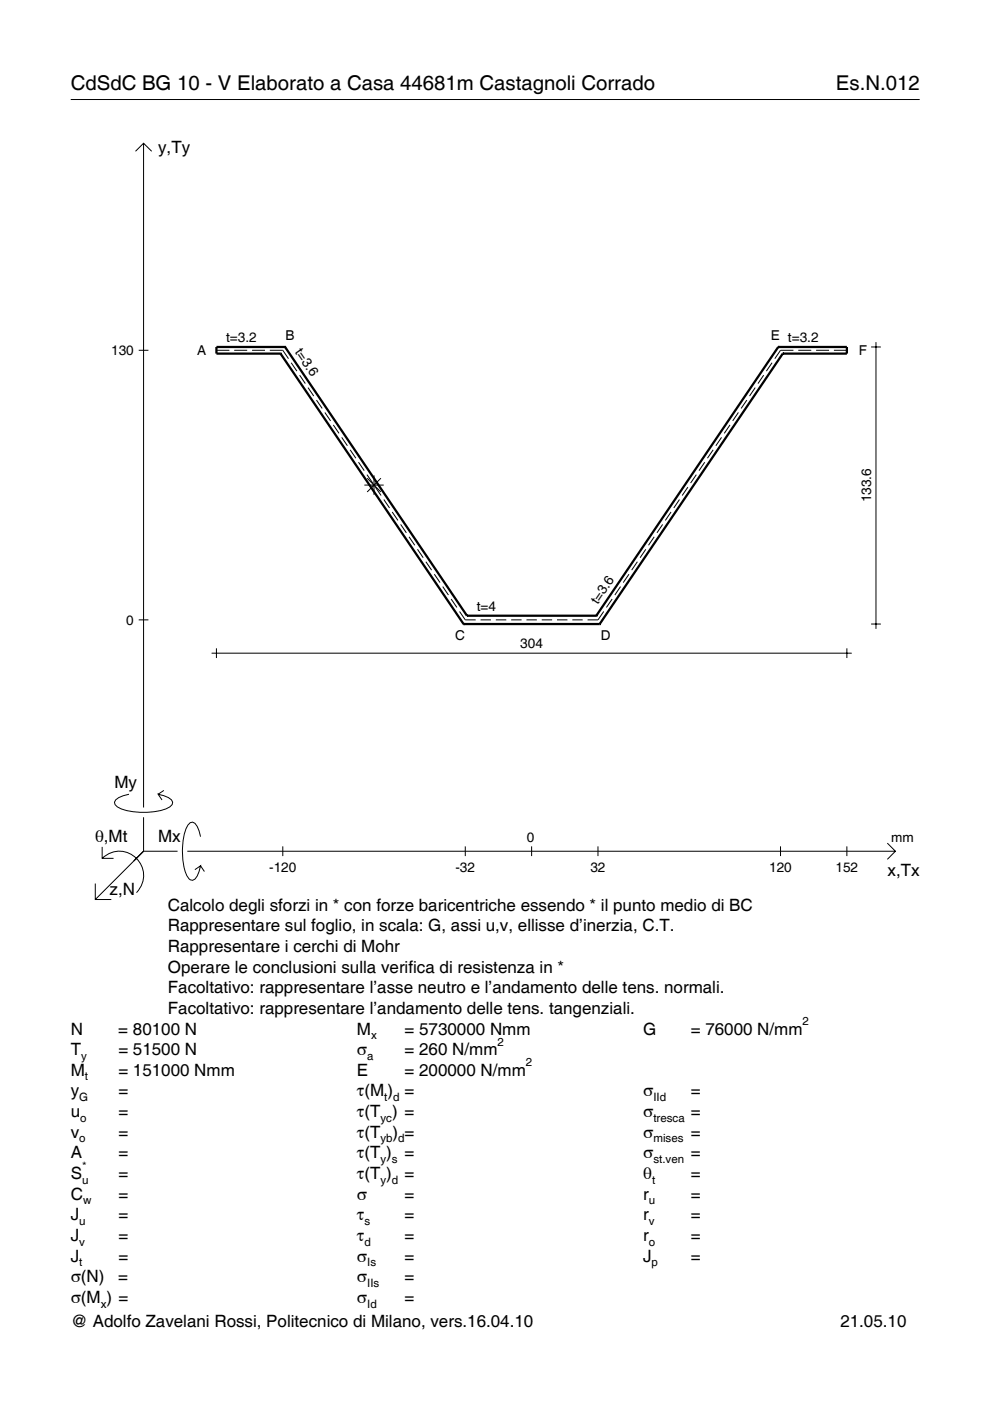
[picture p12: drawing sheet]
<svg xmlns="http://www.w3.org/2000/svg" width="210mm" height="297mm" viewBox="0 0 210 297" stroke-linecap="round" stroke-linejoin="round" font-family="sans-serif">
<g fill="none" stroke="#000" stroke-width=".21">
<path d="M15 21.1h180M28.7 32.1l1.7-1.7 1.8 1.7M30.4 30.4v140.8M29.4 74.3h2.1M45.9 74.3h2.7M49.7 74.3h2.7M53.4 74.3h2.8M57.2 74.3h2.8l1.2 1.7M61.7 76.9l1.2 1.8M63.5 79.5l1.2 1.8M161.9 79.5l-1.2 1.8M163.7 76.9l-1.2 1.8"/>
<path d="M168.2 74.3h-2.7l-1.2 1.7M169.3 74.3h2.7M173 74.3h2.8M176.8 74.3h2.8M184.7 73.6h2.1M185.7 72.5v60.8M65.3 82.2l1.2 1.8M67.1 84.8l1.2 1.8M68.9 87.4l1.2 1.8M70.7 90.1l1.2 1.8M72.4 92.7l1.3 1.8M74.2 95.4l1.2 1.7"/>
<path d="M76 98l1.2 1.8M149.4 98l-1.2 1.8M151.2 95.4l-1.2 1.7M153 92.7l-1.2 1.8M154.8 90.1l-1.2 1.8M156.6 87.4l-1.3 1.8M158.3 84.8l-1.2 1.8M160.1 82.2l-1.2 1.8M77.2 102.8h4.2M77.8 100.6l1.2 1.8M77.8 101.4l3 2.9M79.3 100.8v4.1"/>
<path d="M79.6 103.3l1.2 1.8M80.8 101.4l-3 2.9M81.4 105.9l1.2 1.8M83.2 108.5l1.2 1.8M84.9 111.2l1.3 1.8M86.7 113.8l1.2 1.8M88.5 116.5l1.2 1.7M90.3 119.1l1.2 1.8M135.1 119.1l-1.2 1.8M136.9 116.5l-1.2 1.7M138.7 113.8l-1.2 1.8M140.5 111.2l-1.2 1.8"/>
<path d="M142.3 108.5l-1.2 1.8M144.1 105.9l-1.2 1.8M145.8 103.3l-1.2 1.8M147.6 100.6l-1.2 1.8M29.4 131.4h2.1M44.9 138.5h135.7M45.9 137.5v2M92.1 121.7l1.2 1.8M93.9 124.4l1.2 1.8M95.7 127l1.2 1.8M97.4 129.6l1.2 1.8h2.3M101.9 131.4h2.2"/>
<path d="M105.1 131.4h2.2M108.4 131.4h2.2M111.6 131.4h2.2M114.9 131.4h2.2M118.1 131.4h2.2M121.3 131.4h2.2M128 129.6l-1.2 1.8h-2.2M129.8 127l-1.2 1.8M131.6 124.4l-1.2 1.8M133.4 121.7l-1.3 1.8M179.6 137.5v2M184.7 132.3h2.1"/>
<path d="M21.7 179.6v2.4h2.4M27.3 168.4a3.6 3.6 0 0 0-3 1.7l.1 .5a5.6 5.6 0 0 0 3.8 1.5 13.4 13.4 0 0 0 7.8-1l.5-.5 .1-.5a3.6 3.6 0 0 0-3.1-1.7l.8 1.2M30.4 173.3v7.2M34.7 167.6l-1.2 .8M42.5 177.4a3.6 3.6 0 0 0-1.7-3.1l-.5 .1a5.7 5.7 0 0 0-1.5 3.8 13.9 13.9 0 0 0 1.1 7.9l.4 .4 .5 .1a3.6 3.6 0 0 0 1.7-3l-1.2 .8M60 179.4v2.1M98.6 179.4v2.1M112.7 179.4v2.1M126.8 179.4v2.1M165.5 179.4v2.1M179.6 179.4v2.1M188.1 178.8l1.7 1.7-1.7 1.7"/>
<path d="M20.2 187.3v3.4h3.4M21.7 182a5.1 5.1 0 0 1 7.2 0 5.1 5.1 0 0 1 0 7.3M30.4 180.5l-10.2 10.2M30.4 180.5h7.2M39.7 180.5h150.1M42.5 183.6l.8 1.2"/>
</g>
<g fill="none" stroke="#000" stroke-width=".48">
<path d="M59.5 75h.1M59.5 75l38.8 57.3M60.4 73.6h.1M60.4 73.6h-14.5v1.4h13.6M60.4 73.6l38.6 56.9M165 73.6h.1M165 73.6h14.6v1.4h-13.6M165 73.6l-38.6 56.9M166 75h.1M166 75l-38.9 57.3M98.3 132.3h.1M98.3 132.3h28.8"/>
<path d="M99 130.5h.1M99 130.5h27.4M126.4 130.5h.1M127.1 132.3h.1"/>
</g>
<g font-size="4.3">
<text x="15" y="19">CdSdC BG 10 - V Elaborato a Casa 44681m Castagnoli Corrado</text>
<text x="177.2" y="19">Es.N.012</text>
</g>
<g font-size="3.6">
<text x="33.5" y="32.4">y,Ty</text>
<text x="24.3" y="167.1">My</text>
<text x="20.1" y="178.4">θ,Mt</text>
<text x="33.5" y="178.4">Mx</text>
<text x="188.2" y="185.6">x,Tx</text>
<text x="23.2" y="189.7">z,N</text>
<text x="35.6" y="193.1">Calcolo degli sforzi in * con forze baricentriche essendo * il punto medio di BC</text>
<text x="35.6" y="197.5">Rappresentare sul foglio, in scala: G, assi u,v, ellisse d’inerzia, C.T.</text>
<text x="35.6" y="201.8">Rappresentare i cerchi di Mohr</text>
<text x="35.6" y="206.2">Operare le conclusioni sulla verifica di resistenza in *</text>
<text x="35.6" y="210.6">Facoltativo: rappresentare l’asse neutro e l’andamento delle tens. normali.</text>
<text x="35.6" y="215">Facoltativo: rappresentare l’andamento delle tens. tangenziali.</text>
<text x="15" y="219.3">N</text>
<text x="25.1" y="219.3">= 80100 N</text>
<text x="75.7" y="219.3">M</text>
<text x="85.8" y="219.3">= 5730000 Nmm</text>
<text x="136.4" y="219.3">G</text>
<text x="146.5" y="219.3">= 76000 N/mm</text>
<text x="15" y="223.7">T</text>
<text x="25.1" y="223.7">= 51500 N</text>
<text x="75.7" y="223.7">σ</text>
<text x="85.8" y="223.7">= 260 N/mm</text>
<text x="15" y="232.5">y</text>
<text x="15" y="228.1">M</text>
<text x="25.1" y="232.5">=</text>
<text x="25.1" y="228.1">= 151000 Nmm</text>
<text x="75.7" y="228.1">E</text>
<text x="75.7" y="232.5">τ(M ) =</text>
<text x="85.8" y="228.1">= 200000 N/mm</text>
<text x="136.4" y="232.5">σ</text>
<text x="146.5" y="232.5">=</text>
<text x="15" y="236.8">u</text>
<text x="25.1" y="236.8">=</text>
<text x="75.7" y="236.8">τ(T ) =</text>
<text x="136.4" y="236.8">σ</text>
<text x="146.5" y="236.8">=</text>
<text x="15" y="241.2">v</text>
<text x="15" y="245.6">A</text>
<text x="25.1" y="241.2">=</text>
<text x="25.1" y="245.6">=</text>
<text x="75.7" y="245.6">τ(T )</text>
<text x="75.7" y="241.2">τ(T</text>
<text x="83.3" y="241.2">) =</text>
<text x="85.8" y="245.6">=</text>
<text x="136.4" y="241.2">σ</text>
<text x="136.4" y="245.6">σ</text>
<text x="146.5" y="241.2">=</text>
<text x="146.5" y="245.6">=</text>
<text x="15" y="250">S</text>
<text x="25.1" y="250">=</text>
<text x="75.7" y="250">τ(T )</text>
<text x="85.8" y="250">=</text>
<text x="136.4" y="250">θ</text>
<text x="146.5" y="250">=</text>
<text x="15" y="254.3">C</text>
<text x="25.1" y="254.3">=</text>
<text x="75.7" y="254.3">σ</text>
<text x="85.8" y="254.3">=</text>
<text x="136.4" y="254.3">r</text>
<text x="146.5" y="254.3">=</text>
<text x="15" y="263.1">J</text>
<text x="15" y="258.7">J</text>
<text x="25.1" y="263.1">=</text>
<text x="25.1" y="258.7">=</text>
<text x="75.7" y="258.7">τ</text>
<text x="75.7" y="263.1">τ</text>
<text x="85.8" y="258.7">=</text>
<text x="85.8" y="263.1">=</text>
<text x="136.4" y="258.7">r</text>
<text x="136.4" y="263.1">r</text>
<text x="146.5" y="258.7">=</text>
<text x="146.5" y="263.1">=</text>
<text x="15" y="267.5">J</text>
<text x="25.1" y="267.5">=</text>
<text x="75.7" y="267.5">σ</text>
<text x="85.8" y="267.5">=</text>
<text x="136.4" y="267.5">J</text>
<text x="146.5" y="267.5">=</text>
<text x="15" y="271.8">σ(N)</text>
<text x="25.1" y="271.8">=</text>
<text x="75.7" y="271.8">σ</text>
<text x="85.8" y="271.8">=</text>
<text x="15" y="276.2">σ(M ) =</text>
<text x="15" y="281.4">@ Adolfo Zavelani Rossi, Politecnico di Milano, vers.16.04.10</text>
<text x="75.7" y="276.2">σ</text>
<text x="85.8" y="276.2">=</text>
<text x="178.2" y="281.4">21.05.10</text>
</g>
<g font-size="2.9">
<text x="60.5" y="72">B</text>
<text x="163.4" y="72">E t=3.2</text>
<text x="23.6" y="75.3">130</text>
<text x="41.8" y="75.2">A</text>
<text x="47.9" y="72.5">t=3.2</text>
<text x="62.4" y="74.7" transform="rotate(56 62.4 74.7)">t=3.6</text>
<text x="182.1" y="75.2">F</text>
<text x="184.7" y="106.5" transform="rotate(-90 184.7 106.5)">133.6</text>
<text x="101.1" y="129.5">t=4</text>
<text x="126.7" y="128.3" transform="rotate(-56 126.7 128.3)">t=3.6</text>
<text x="26.8" y="132.4">0</text>
<text x="96.5" y="135.6">C</text>
<text x="110.3" y="137.5">304</text>
<text x="127.4" y="135.6">D</text>
<text x="111.7" y="178.4">0</text>
<text x="189" y="178.4">mm</text>
<text x="57.1" y="184.9">-120</text>
<text x="96.6" y="184.9">-32</text>
<text x="125.2" y="184.9">32</text>
<text x="163.1" y="184.9">120</text>
<text x="177.2" y="184.9">152</text>
</g>
<g font-size="2.4">
<text x="78.7" y="220.3">x</text>
<text x="105.5" y="221.7">2</text>
<text x="170.2" y="217.3">2</text>
<text x="17.2" y="224.7">y</text>
<text x="77.9" y="224.7">a</text>
<text x="111.5" y="226.1">2</text>
<text x="16.8" y="233.5">G</text>
<text x="18" y="229.1">t</text>
<text x="81.5" y="233.5">t d</text>
<text x="138.5" y="233.5">IId</text>
<text x="17" y="237.8">o</text>
<text x="80.7" y="237.8">yc</text>
<text x="138.5" y="237.8">tresca</text>
<text x="16.8" y="242.2">o</text>
<text x="80.7" y="242.2">yb d</text>
<text x="138.5" y="242.2">mises</text>
<text x="17.4" y="251">u</text>
<text x="17.4" y="248">*</text>
<text x="80.7" y="246.6">y s</text>
<text x="80.7" y="251">y d</text>
<text x="138.2" y="251">t</text>
<text x="138.5" y="246.6">st.ven</text>
<text x="17.6" y="255.3">w</text>
<text x="137.6" y="255.3">u</text>
<text x="16.8" y="259.7">u</text>
<text x="77.3" y="259.7">s</text>
<text x="137.6" y="259.7">v</text>
<text x="16.8" y="264.1">v</text>
<text x="16.8" y="268.5">t</text>
<text x="77.3" y="264.1">d</text>
<text x="77.9" y="268.5">Is</text>
<text x="137.6" y="264.1">o</text>
<text x="138.2" y="268.5">p</text>
<text x="77.9" y="272.8">IIs</text>
<text x="21.4" y="277.2">x</text>
<text x="77.9" y="277.2">Id</text>
</g>
</svg>
